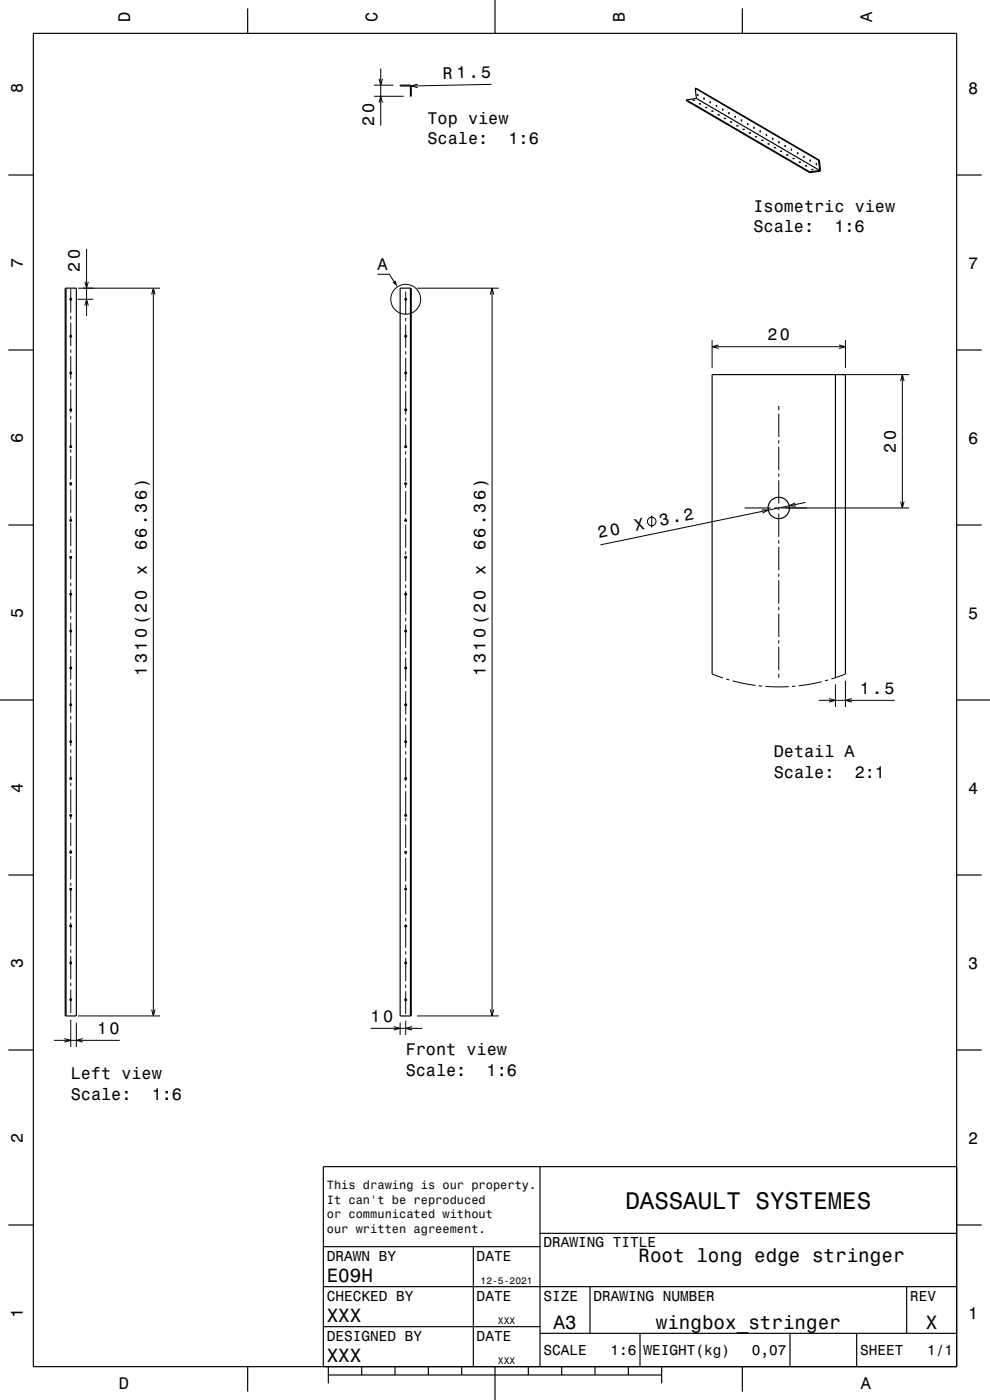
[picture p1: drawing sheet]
<svg xmlns="http://www.w3.org/2000/svg" width="297mm" height="420mm" viewBox="0 0 297 420" stroke-linecap="round" stroke-linejoin="round" font-family="sans-serif">
<g fill="none" stroke="#000" stroke-width=".3">
<path d="M112.2 28.9h8.9M112.2 25.6h5.8M113.7 23.6l.5 2 .5-2M113.7 30.8l.5-1.9 .5 1.9M114.2 20.6v17.1M125.3 25.2l-1.9 .6 1.9 .5M147.5 25.3l-24.4 .5M26 74.7v20.1M20.9 89.8h.7M21.2 86.7v7.1M21.2 94.8v1M21.2 96.8v7"/>
<path d="M23.2 89.8h4.8M23.4 86.5h24.6M25.5 84.5l.5 2 .5-2M25.5 91.7l.5-1.9 .5 1.9M45.5 88.4l.5-1.9 .5 1.9M46 86.5v218.3M113.3 82.3h3.5l1.4 2.1M121.7 87.5v6.9M121.7 95.4v1M121.7 97.4v7M125.1 86.5h24.5M147.1 88.4l.5-1.9 .5 1.9"/>
<path d="M147.6 86.5v218.3M20.9 100.8h.7M20.9 111.9h.7M21.2 104.8v1M21.2 106.8v7M21.2 114.8v1M21.2 116.8v7M121.4 100.8h.7M121.4 111.9h.7M121.7 105.4v1M121.7 107.4v7M121.7 115.4v1"/>
<path d="M121.7 117.4v7M213.6 102v8.4M213.6 104h40M215.6 103.5l-2 .5 2 .5M251.7 103.5l1.9 .5-1.9 .5M252.6 112.4h20.1M253.6 102v8.4M270.2 114.3l.5-1.9 .5 1.9M270.7 112.4v40M20.9 123h.7M20.9 134h.7M21.2 124.8v1"/>
<path d="M21.2 126.8v7.6M21.2 134.8v1M21.2 136.8v7M121.4 123h.7M121.4 134h.7M121.7 125.4v1M121.7 127.4v7M121.7 135.4v1M121.7 137.4v7M233.6 121.8v1.3M233.6 124.1v7M233.6 132.1v1"/>
<path d="M233.6 134.1v7M20.9 145.1h.7M20.9 156.2h.7M21.2 144.7v1.1M21.2 146.8v7M21.2 154.8v1.7M21.2 156.8v7M121.4 145.1h.7M121.4 156.2h.7M121.7 144.7v1.7M121.7 147.4v7M121.7 155.4v1.1"/>
<path d="M121.7 157.4v7M195.5 154.7v3.5M223.4 152.4h7.9M228.5 152.9l2 .1-1.8 .9M232.3 152.4h1M233.6 142.1v1M233.6 144.1v7M233.6 152.1v1M233.6 154.1v7M234.3 152.4h38.4M238.6 150.8l-1.8 .9 2 .2M241.7 150.7l-61.6 12.8"/>
<path d="M270.2 150.5l.5 1.9 .5-1.9M20.9 167.2h.7M20.9 178.3h.7M21.2 164.8v1M21.2 166.8v7M21.2 174.8v1M21.2 176.8v7M121.4 167.2h.7M121.4 178.3h.7M121.7 165.4v1M121.7 166.9v7.5M121.7 175.4v1"/>
<path d="M121.7 177.4v7M233.6 162.1v1M233.6 164.1v7M233.6 172.1v1M233.6 174.1v7M20.9 189.3h.7M21.2 184.8v1M21.2 186.8v7M21.2 194.8v1M21.2 196.8v7M121.4 189.3h.7M121.7 185.4v1"/>
<path d="M121.7 187.4v7M121.7 195.4v1M121.7 197.4v7M233.6 182.1v1M233.6 184.1v7M233.6 192.1v1M233.6 194.1v7M20.9 200.4h.7M20.9 211.5h.7M21.2 204.8v1M21.2 206.8v7M21.2 214.8v1"/>
<path d="M21.2 216.8v7M121.4 200.4h.7M121.4 211.5h.7M121.7 205.4v1M121.7 207.4v7M121.7 215.4v1M121.7 217.4v7M213.6 202.2l3.3 1.2M217.9 203.7l.9 .3M219.8 204.3l6.9 1.3M227.7 205.7l.9 .1M229.6 205.9l7 .1"/>
<path d="M233.6 202.1v1.2M238.6 205.8l-1 .1M245.6 210.1h22.8M246.5 204.5l-6.9 1.2M248.4 204l-.9 .3M248.7 209.6l1.9 .5-1.9 .5M250.6 205.3v6.8M253.6 202.2l-4.2 1.5M253.6 204.2v7.9M255.6 209.6l-2 .5 2 .5M20.9 222.5h.7M20.9 233.6h.7"/>
<path d="M21.2 224.8v1M21.2 226.8v7.1M21.2 234.8v1M21.2 236.8v7M121.4 222.5h.7M121.4 233.6h.7M121.7 225.4v1M121.7 227.4v7M121.7 235.4v1M121.7 237.4v7.6M20.9 244.6h.7M20.9 255.7h.7"/>
<path d="M21.2 244.3v1.5M21.2 246.8v7M21.2 254.8v1.2M21.2 256.8v7M121.4 244.6h.7M121.4 255.7h.7M121.7 245.4v1M121.7 247.4v7M121.7 255.3v1.1M121.7 257.4v7M20.9 266.8h.7M20.9 277.8h.7"/>
<path d="M21.2 264.8v1M21.2 266.4v7.4M21.2 274.8v1M21.2 276.8v7M121.4 266.8h.7M121.4 277.8h.7M121.7 265.4v1.7M121.7 267.4v7M121.7 275.4v1M121.7 277.4v7M20.9 288.9h.7M20.9 299.9h.7"/>
<path d="M21.2 284.8v1M21.2 286.8v7M21.2 294.8v1M21.2 296.8v7.1M121.4 288.9h.7M121.4 299.9h.7M121.7 285.4v1M121.7 287.4v7M121.7 295.4v1M121.7 297.4v6.8M16.2 312.1h19.7M19.3 311.6l1.9 .5-1.9 .5"/>
<path d="M21.2 305.9v8.2M22.9 306.8v7.3M23.4 304.8h24.6M24.8 311.6l-1.9 .5 1.9 .5M45.5 302.9l.5 1.9 .5-1.9M111.2 308.5h15.5M118.1 308l1.9 .5-1.9 .5M120 306.8v3.7M121.7 306.2v4.3M123.6 308l-1.9 .5 1.9 .5M125.1 304.8h24.5M147.1 302.9l.5 1.9 .5-1.9"/>
<circle cx="121.7" cy="89.8" r="4.5"/>
<circle cx="195.5" cy="156.4" r="1.28"/>
</g>
<g fill="none" stroke="#000" stroke-width=".35">
<path d="M10 10h277v400h-277zM74.3 2.5v7.5M148.5 0v10M222.7 2.5v7.5M120 25.6h3.3l.1 3.3h-.3v-3.1h-3.1zM205.9 30l37 21.6M205.9 30v.2l37 21.6M207.8 30.1l.6-.1zM208.6 26.5l37.2 21.6M208.6 26.5l.3 3M208.6 26.5l37 21.6M208.9 29.5l37 21.6"/>
<path d="M208.9 29.5l-3 .5M209.3 28.2l.1 .5zM209.7 31.2l.5-.1zM211.2 29.3v.5zM211.6 32.3l.5-.1zM213 30.4l.1 .5zM213.5 33.4l.5-.1zM214.9 31.5l.1 .5zM215.3 34.5l.6-.1zM216.8 32.6l.1 .5zM217.2 35.6l.5-.1zM218.7 33.7v.5z"/>
<path d="M219.1 36.7l.5-.1zM220.5 34.8l.1 .5zM221 37.7h.5zM222.4 35.9l.1 .5zM222.8 38.8h.6zM224.3 37l.1 .5zM224.7 39.9h.5zM226.2 38.1v.5zM228 39.2l.1 .5zM2.5 52.5h7.5M226.6 41h.5zM228.5 42.1h.5z"/>
<path d="M229.9 40.2l.1 .6zM230.3 43.2h.6zM231.8 41.3v.6zM232.2 44.3h.5zM233.6 42.4l.1 .6zM234.1 45.4l.5-.1zM235.5 43.5l.1 .6zM235.9 46.5l.6-.1zM237.4 44.6l.1 .6zM237.8 47.6l.6-.1zM239.3 45.7v.5zM239.7 48.7l.5-.1z"/>
<path d="M241.1 46.8l.1 .5zM241.6 49.8l.5-.1zM242.9 51.6v.2M243 47.9l.1 .5zM243.4 50.9l.6-.1zM244.9 49l.1 .5zM245.6 48.1l.3 3M245.8 48.1l.3 3.2-3.2 .5M245.8 48.1h-.2M245.9 51.1l-3 .5M287 52.5h7.5M19.6 86.5h3.3v218.3h-3.3z"/>
<path d="M19.8 86.5v218.3M21.1 89.5l.3 .1v.4l-.4-.1zM120 86.5h3.4v218.3h-3.4zM121.6 89.5l.3 .1v.4l-.4-.1zM123.1 86.5v218.3M2.5 105h7.5M21 100.7h.5l-.2 .4h-.2zM21 111.7l.5 .1-.2 .4-.2-.1zM121.5 100.7h.4l-.1 .4h-.3zM121.5 111.7l.4 .1-.1 .4-.3-.1zM250.6 112.4v90.9M287 105h7.5"/>
<path d="M21 122.8h.5l-.2 .4h-.2zM21 133.8l.5 .1-.2 .4-.2-.1zM121.5 122.8h.4l-.1 .4h-.3zM121.5 133.8l.4 .1-.1 .4-.3-.1zM2.5 157.5h7.5M21 144.9h.5l-.2 .4h-.2zM21 156h.5l-.2 .4h-.2zM121.5 144.9h.4l-.1 .4h-.3zM121.5 156h.4l-.1 .4h-.3zM287 157.5h7.5M21 167l.5 .1-.2 .4-.2-.1zM21 178.1h.5l-.2 .4h-.2z"/>
<path d="M121.5 167l.4 .1-.1 .4-.3-.1zM121.5 178.1h.4l-.1 .4h-.3zM21 189.1l.5 .1-.2 .4-.2-.1zM121.5 189.1l.4 .1-.1 .4-.3-.1zM0 210h10M21 200.2l.5 .1-.2 .3h-.2zM21 211.3h.5l-.2 .4h-.2zM121.5 200.2l.4 .1-.1 .3h-.3zM121.5 211.3h.4l-.1 .4h-.3zM213.6 202.2v-89.8h40v89.8M287 210h10M21 222.3l.5 .1-.2 .4-.2-.1z"/>
<path d="M21 233.4h.5l-.2 .4h-.2zM121.5 222.3l.4 .1-.1 .4-.3-.1zM121.5 233.4h.4l-.1 .4h-.3zM21 244.4l.5 .1-.2 .4-.2-.1zM21 255.5l.5 .1-.2 .3h-.2zM121.5 244.4l.4 .1-.1 .4-.3-.1zM121.5 255.5l.4 .1-.1 .3h-.3zM2.5 262.5h7.5M21 266.6h.5l-.2 .4h-.2zM21 277.6l.5 .1-.2 .4-.2-.1zM121.5 266.6h.4l-.1 .4h-.3zM121.5 277.6l.4 .1-.1 .4-.3-.1z"/>
<path d="M287 262.5h7.5M21 288.7h.5l-.2 .4h-.2zM21 299.7l.5 .1-.2 .4h-.2zM121.5 288.7h.4l-.1 .4h-.3zM121.5 299.7l.4 .1-.1 .4h-.3zM2.5 315h7.5M287 315h7.5M162 350v60M287 350h-190v60M2.5 367.5h7.5M97 374h65M142 374v36"/>
<path d="M162 370h125M287 367.5h7.5M97 398h65M97 386h190M177 386v14M272 386v14M74.3 410v7.5M98.5 412.5h100M98.5 410v5M108.5 410v2.5M118.5 410v2.5M128.5 410v2.5"/>
<path d="M138.5 410v2.5M148.5 410v10M158.5 410v2.5M162 400h125M168.5 410v2.5M178.5 410v2.5M188.5 410v2.5M192 400v10M198.5 410v5M222.7 410v7.5M237 400v10M257 400v10"/>
<circle cx="233.6" cy="152.4" r="3.2"/>
</g>
<path d="M117.8 84.7l.8-.6 .7 1.9z" fill-rule="evenodd" fill="#000"/>
<text font-size="7.2" x="187.6" y="362.6">DASSAULT SYSTEMES</text>
<g font-size="5.8">
<text x="191.6" y="378.6">Root long edge stringer</text>
<text x="98" y="384.6">E09H</text>
<text x="98" y="396.6">XXX</text>
<text x="166" y="398.6">A3</text>
<text x="196.7" y="398.6">wingbox_stringer</text>
<text x="277.8" y="398.6">X</text>
<text x="98" y="408.6">XXX</text>
</g>
<g font-size="5">
<text x="39" y="6.5" transform="rotate(-90 39 6.5)">D</text>
<text x="113.2" y="6.5" transform="rotate(-90 113.2 6.5)">C</text>
<text x="187.4" y="6.5" transform="rotate(-90 187.4 6.5)">B</text>
<text x="261.6" y="6.5" transform="rotate(-90 261.6 6.5)">A</text>
<text x="132.9" y="23.6" transform="rotate(-1 132.9 23.6)">R 1.5</text>
<text x="6.8" y="27.8" transform="rotate(-90 6.8 27.8)">8</text>
<text x="290.5" y="28.1">8</text>
<text x="112.2" y="37.7" transform="rotate(-90 112.2 37.7)">20</text>
<text x="128.3" y="37.1">Top view</text>
<text x="128.3" y="43.1">Scale:</text>
<text x="152.5" y="43.1">1:6</text>
<text x="226" y="63.7">Isometric view</text>
<text x="226" y="69.7">Scale:</text>
<text x="250.3" y="69.7">1:6</text>
<text x="6.8" y="80.3" transform="rotate(-90 6.8 80.3)">7</text>
<text x="24" y="81.5" transform="rotate(-90 24 81.5)">20</text>
<text x="113.3" y="81.1">A</text>
<text x="290.5" y="80.6">7</text>
<text x="230.2" y="102">20</text>
<text x="6.8" y="132.8" transform="rotate(-90 6.8 132.8)">6</text>
<text x="268.7" y="135.8" transform="rotate(-90 268.7 135.8)">20</text>
<text x="290.5" y="133.1">6</text>
<text x="179.7" y="161.5" transform="rotate(-12 179.7 161.5)">20</text>
<text x="190.7" y="159.3" transform="rotate(-12 190.7 159.3)">X</text>
<text x="198.1" y="157.7" transform="rotate(-12 198.1 157.7)">3.2</text>
<text x="44" y="165.1" transform="rotate(-90 44 165.1)">66.36)</text>
<text x="145.6" y="165.1" transform="rotate(-90 145.6 165.1)">66.36)</text>
<text x="44" y="172.6" transform="rotate(-90 44 172.6)">x</text>
<text x="145.6" y="172.6" transform="rotate(-90 145.6 172.6)">x</text>
<text x="6.8" y="185.3" transform="rotate(-90 6.8 185.3)">5</text>
<text x="290.5" y="185.6">5</text>
<text x="44" y="202.7" transform="rotate(-90 44 202.7)">1310 (20</text>
<text x="145.6" y="202.7" transform="rotate(-90 145.6 202.7)">1310 (20</text>
<text x="257.9" y="208.1">1.5</text>
<text x="232.1" y="227.2">Detail A</text>
<text x="232.1" y="233.3">Scale:</text>
<text x="256.4" y="233.3">2:1</text>
<text x="6.8" y="237.8" transform="rotate(-90 6.8 237.8)">4</text>
<text x="290.5" y="238.1">4</text>
<text x="6.8" y="290.3" transform="rotate(-90 6.8 290.3)">3</text>
<text x="290.5" y="290.6">3</text>
<text x="29.2" y="310.1">10</text>
<text x="111.2" y="306.5">10</text>
<text x="121.7" y="316.6">Front view</text>
<text x="21.2" y="323.8">Left view</text>
<text x="121.7" y="322.7">Scale:</text>
<text x="146" y="322.7">1:6</text>
<text x="21.2" y="329.9">Scale:</text>
<text x="45.5" y="329.9">1:6</text>
<text x="6.8" y="342.8" transform="rotate(-90 6.8 342.8)">2</text>
<text x="290.5" y="343.1">2</text>
<text x="6.8" y="395.3" transform="rotate(-90 6.8 395.3)">1</text>
<text x="290.5" y="395.6">1</text>
<text x="35.7" y="416.8">D</text>
<text x="258.3" y="416.8">A</text>
</g>
<g font-size="4.3">
<text x="163" y="374.2">DRAWING TITLE</text>
<text x="98" y="378.2">DRAWN BY</text>
<text x="143" y="378.2">DATE</text>
<text x="98" y="390.2">CHECKED BY</text>
<text x="143" y="390.2">DATE</text>
<text x="163" y="390.2">SIZE</text>
<text x="178" y="390.2">DRAWING NUMBER</text>
<text x="273" y="390.2">REV</text>
<text x="98" y="402.2">DESIGNED BY</text>
<text x="143" y="402.2">DATE</text>
<text x="163" y="406.6">SCALE</text>
<text x="183.2" y="406.6">1:6</text>
<text x="193" y="406.6">WEIGHT(kg)</text>
<text x="225.6" y="406.6">0,07</text>
<text x="258" y="406.6">SHEET</text>
<text x="278.2" y="406.6">1/1</text>
</g>
<g font-size="3.6">
<text x="98.1" y="356.8">This drawing is our property.</text>
<text x="98.1" y="361.2">It can't be reproduced</text>
<text x="98.1" y="365.5">or communicated without</text>
<text x="98.1" y="369.8">our written agreement.</text>
</g>
<g font-size="2.9">
<text x="144.2" y="385.3">12-5-2021</text>
<text x="149.4" y="397.3">XXX</text>
<text x="149.4" y="409.3">XXX</text>
</g>
</svg>
